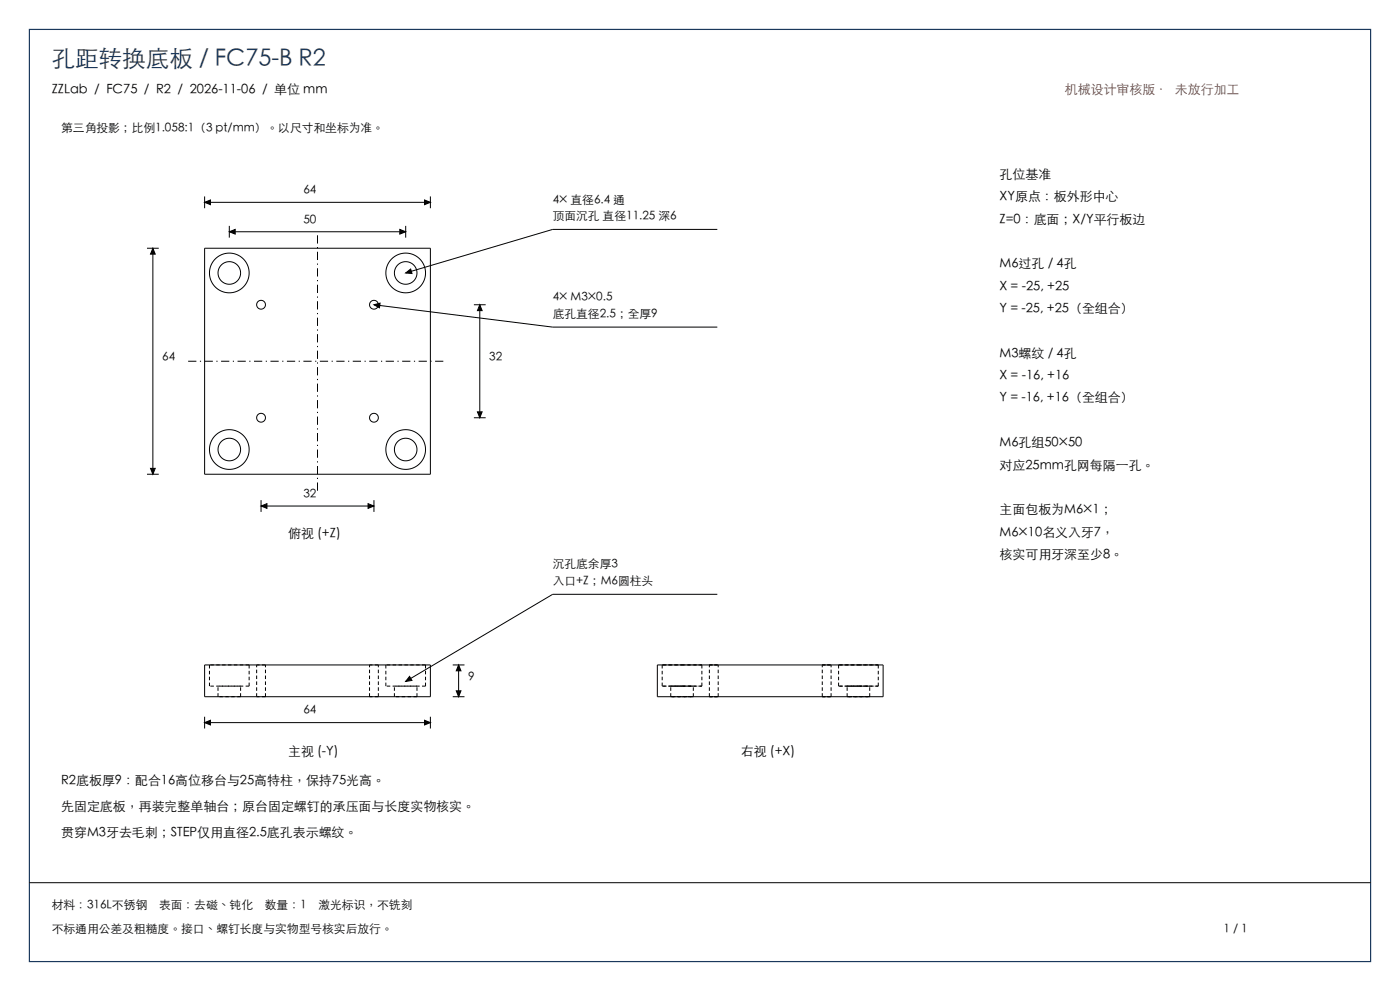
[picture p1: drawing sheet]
<svg xmlns="http://www.w3.org/2000/svg" width="420mm" height="297mm" viewBox="0 0 420 297" stroke-linecap="round" stroke-linejoin="round" font-family="sans-serif">
<path d="M8.8 8.8h402.4v279.4h-402.4z" fill="none" stroke="#1a385c" stroke-width=".35"/>
<g fill="none" stroke="#000" stroke-width=".3">
<path d="M61.4 58.9v3.5M129.1 58.9v3.5M44.1 74.4h3.5M45.9 74.4v67.7M61.4 74.4h67.7v67.7h-67.7zM61.4 60.6h67.7M68.8 67.7v3.5M68.8 69.5h52.9M121.7 67.7v3.5M215.2 68.8h-49.4l-44.1 13M112.2 91.3l53.6 6.7h49.4M142.2 91.3h3.5"/>
<path d="M143.9 91.3v33.9M142.2 125.2h3.5M44.1 142.1h3.5M78.3 149.9v3.5M78.3 151.7h33.9M112.2 149.9v3.5M215.2 178.1h-49.4l-44.1 26.1M61.4 199.3h67.7v9.5h-67.7zM135.8 199.3h3.5M137.6 199.3v9.5M197.2 199.3h67.7v9.5h-67.7zM61.4 214.8v3.5"/>
<path d="M61.4 216.6h67.7M129.1 214.8v3.5M135.8 208.8h3.5M8.8 264.5h402.4"/>
<circle cx="68.8" cy="81.8" r="6"/>
<circle cx="68.8" cy="81.8" r="3.4"/>
<circle cx="78.3" cy="91.3" r="1.32"/>
<circle cx="112.2" cy="91.3" r="1.32"/>
<circle cx="121.7" cy="81.8" r="6"/>
<circle cx="121.7" cy="81.8" r="3.4"/>
<circle cx="68.8" cy="134.7" r="6"/>
<circle cx="68.8" cy="134.7" r="3.4"/>
<circle cx="78.3" cy="125.2" r="1.32"/>
<circle cx="112.2" cy="125.2" r="1.32"/>
<circle cx="121.7" cy="134.7" r="6"/>
<circle cx="121.7" cy="134.7" r="3.4"/>
</g>
<g fill="none" stroke="#000" stroke-width=".3" stroke-dasharray="1.1 .7" stroke-linecap="butt">
<path d="M74.7 199.3h-11.9M79.6 199.3h-2.6M113.5 199.3h-2.6M127.7 199.3h-11.9M198.7 199.3h5.9M204.6 199.3h6M210.6 199.3h-11.9M212.8 199.3h1.3M214.1 199.3h1.4M215.5 199.3h-2.7M246.7 199.3h1.3M248 199.3h1.3"/>
<path d="M249.3 199.3h-2.6M251.6 199.3h5.9M257.5 199.3h6M263.5 199.3h-11.9M62.8 205.6v-6.3M65.4 208.8v-3.2M72.2 208.8h-6.8M72.2 205.6h-6.8M72.2 208.8v-3.2M74.7 205.6v-6.3M74.7 205.6h-11.9M77 208.8v-9.5"/>
<path d="M79.6 208.8h-2.6M79.6 208.8v-9.5M110.9 208.8v-9.5M113.5 208.8h-2.6M113.5 208.8v-9.5M115.8 205.6v-6.3M118.3 208.8v-3.2M125.1 208.8h-6.8M125.1 205.6h-6.8M125.1 208.8v-3.2M127.7 205.6v-6.3M127.7 205.6h-11.9"/>
<path d="M198.7 205.6h5.9M198.7 205.6v-6.3M201.2 208.8h3.4M201.2 205.6h3.4M201.2 208.8v-3.2M204.6 208.8h3.4M204.6 205.6h6M204.6 205.6h3.4M208 208.8h-6.8M208 205.6h-6.8M208 208.8v-3.2M210.6 205.6h-11.9"/>
<path d="M210.6 205.6v-6.3M212.8 208.8h1.3M212.8 208.8v-9.5M214.1 208.8h1.4M215.5 208.8h-2.7M215.5 208.8v-9.5M246.7 208.8h1.3M246.7 208.8v-9.5M248 208.8h1.3M249.3 208.8h-2.6M249.3 208.8v-9.5M251.6 205.6h5.9"/>
<path d="M251.6 205.6v-6.3M254.1 208.8h3.4M254.1 205.6h3.4M254.1 208.8v-3.2M257.5 208.8h3.4M257.5 205.6h6M257.5 205.6h3.4M260.9 208.8h-6.8M260.9 205.6h-6.8M260.9 208.8v-3.2M263.5 205.6h-11.9M263.5 205.6v-6.3"/>
</g>
<path d="M56.4 108.3h77.7M95.2 147.1v-77.6" fill="none" stroke="#000" stroke-width=".3" stroke-dasharray="2.5 1.1 .4 1.1" stroke-linecap="butt"/>
<g fill="#000" stroke="#000" stroke-width=".3">
<path d="M45.9 74.4l.7 1.8h-1.4zM61.4 60.6l1.7-.7v1.4zM68.8 69.5l1.8-.7v1.4zM119.9 68.8l1.8 .7-1.8 .7zM127.4 59.9l1.7 .7-1.7 .7zM112.2 91.3l1.8-.5-.2 1.4zM121.7 81.8l1.5-1.2 .4 1.4zM143.9 91.3l.7 1.8h-1.4zM143.2 123.4h1.4l-.7 1.8zM45.2 140.4h1.4l-.7 1.7zM78.3 151.7l1.8-.7v1.4zM110.4 151l1.8 .7-1.8 .7z"/>
<path d="M137.6 199.3l.7 1.7h-1.4zM61.4 216.6l1.7-.7v1.4zM122.9 202.7l.7 1.2-1.9 .3zM127.4 215.9l1.7 .7-1.7 .7zM136.9 207h1.4l-.7 1.8z"/>
</g>
<text font-size="7.1" fill="#1a385c" x="15.5" y="20.1">孔距转换底板 / FC75-B R2</text>
<g font-size="3.9">
<text x="15.5" y="28.2">ZZLab / FC75 / R2 / 2026-11-06 / 单位 mm</text>
<text x="299.9" y="53.6">孔位基准</text>
<text x="299.9" y="60.3">XY原点：板外形中心</text>
<text x="299.9" y="67">Z=0：底面；X/Y平行板边</text>
<text x="299.9" y="80.4">M6过孔 / 4孔</text>
<text x="299.9" y="87.1">X = -25, +25</text>
<text x="299.9" y="93.8">Y = -25, +25（全组合）</text>
<text x="299.9" y="107.2">M3螺纹 / 4孔</text>
<text x="299.9" y="113.9">X = -16, +16</text>
<text x="299.9" y="120.6">Y = -16, +16（全组合）</text>
<text x="299.9" y="134">M6孔组50×50</text>
<text x="299.9" y="140.7">对应25mm孔网每隔一孔。</text>
<text x="299.9" y="154.1">主面包板为M6×1；</text>
<text x="86.4" y="161.2">俯视 (+Z)</text>
<text x="299.9" y="160.8">M6×10名义入牙7，</text>
<text x="299.9" y="167.5">核实可用牙深至少8。</text>
<text x="86.4" y="226.4">主视 (-Y)</text>
<text x="222.2" y="226.4">右视 (+X)</text>
<text x="18.3" y="235.3">R2底板厚9：配合16高位移台与25高特柱，保持75光高。</text>
<text x="18.3" y="243">先固定底板，再装完整单轴台；原台固定螺钉的承压面与长度实物核实。</text>
<text x="18.3" y="250.8">贯穿M3牙去毛刺；STEP仅用直径2.5底孔表示螺纹。</text>
</g>
<text font-size="3.9" fill="#a62e1f" x="319.5" y="28.2">机械设计审核版 · 未放行加工</text>
<g font-size="3.5">
<text x="18.3" y="39.5">第三角投影；比例1.058:1（3 pt/mm）。以尺寸和坐标为准。</text>
<text x="91" y="58.2">64</text>
<text x="165.8" y="61">4× 直径6.4 通</text>
<text x="165.8" y="65.9">顶面沉孔 直径11.25 深6</text>
<text x="91" y="67">50</text>
<text x="165.8" y="90.3">4× M3×0.5</text>
<text x="165.8" y="95.2">底孔直径2.5；全厚9</text>
<text x="48.7" y="108.3">64</text>
<text x="146.8" y="108.3">32</text>
<text x="91" y="149.2">32</text>
<text x="165.8" y="170.4">沉孔底余厚3</text>
<text x="165.8" y="175.3">入口+Z；M6圆柱头</text>
<text x="140.4" y="204">9</text>
<text x="91" y="214.1">64</text>
<text x="15.5" y="272.3">材料：316L不锈钢</text>
<text x="47.7" y="272.3">表面：去磁、钝化</text>
<text x="79.5" y="272.3">数量：1</text>
<text x="95.5" y="272.3">激光标识，不铣刻</text>
<text x="15.5" y="279.7">不标通用公差及粗糙度。接口、螺钉长度与实物型号核实后放行。</text>
<text x="367.1" y="279.7">1 / 1</text>
</g>
</svg>
